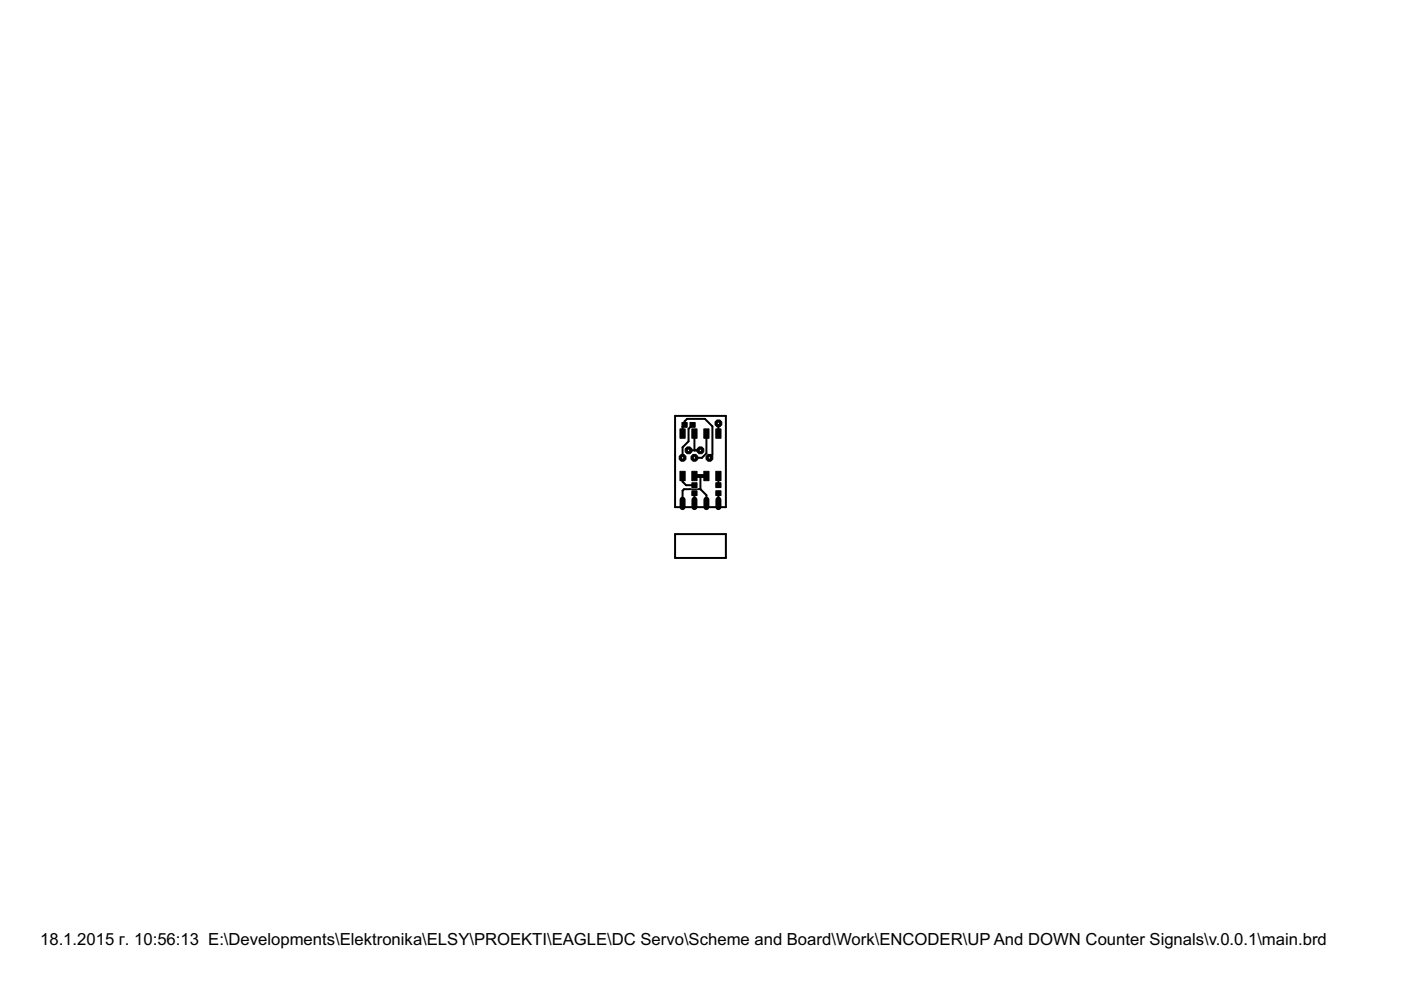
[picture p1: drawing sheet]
<svg xmlns="http://www.w3.org/2000/svg" width="297mm" height="210mm" viewBox="0 0 297 210" stroke-linecap="round" stroke-linejoin="round" font-family="sans-serif">
<g fill="#000" stroke="#000" stroke-width=".21">
<path d="M144.2 90.9h1.1v2h-1.1zM144.2 99.9h1.1v2h-1.1zM144.6 89.6h1.1v1h-1.1zM146.3 89.6h1.1v1h-1.1zM146.7 90.9h1.1v2h-1.1zM146.7 99.9h1.1v2h-1.1zM149.2 90.9h1.1v2h-1.1zM149.2 99.9h1.1v2h-1.1zM151.8 99.9h1.1v2h-1.1zM151.8 90.9h1.1v2h-1.1zM146.7 102.4h1.1v1h-1.1zM146.7 104.1h1.1v1h-1.1z"/>
<path d="M151.8 102.4h1.1v1h-1.1zM151.8 104.1h1.1v1h-1.1z"/>
<circle cx="150.4" cy="97.1" r=".78"/>
</g>
<g fill="#000" stroke="#000" stroke-width=".42">
<path d="M144.7 90.5v1.4zM144.7 94.8v2.3zM144.7 94.8l1.3-1.2zM144.7 90.5l.4-.4zM145.1 89.3v.8zM145.1 89.3l.6-.5zM145.7 88.8h3.8zM146 90.9v2.7zM146 90.9l.8-.8zM146 95.5h2.5zM147.2 91.9v3.6zM147.2 97.1h1.6z"/>
<path d="M147.2 95.5h1.3zM148.8 97.1l1-1zM149.5 88.8l1.5 1.6zM149.8 91.9v4.2zM150.4 97.1l.6-.7zM151 90.4v6zM152.3 89.8v2.1zM144.7 104v1.9zM144.7 104l.3-.3zM144.7 100.9v1.2zM145 103.7h1.3zM144.7 102.1l.8 .8z"/>
<path d="M147.2 104.6v1.3zM145.5 102.9h1.7zM148.2 103.7h.3zM148.5 103.7l1.3 1.3zM148.5 101.2l.3-.3zM148.5 101.2v2.5zM148.8 100.9h1zM149.8 105v.9zM152.3 104.6v1.3zM152.3 100.9v2z"/>
</g>
<path d="M147.2 100.9h2.6z" fill="#000" stroke="#000" stroke-width=".83"/>
<path d="M144.7 105.9v1.6zM147.2 105.9v1.6zM149.8 105.9v1.6zM152.3 105.9v1.6z" fill="#000" stroke="#000" stroke-width="1.3"/>
<path d="M146.3 103.7h1.9z" fill="#000" stroke="#000" stroke-width=".32"/>
<circle cx="150.4" cy="97.1" r=".25" fill="#fff" stroke="#000" stroke-width=".21"/>
<circle cx="152.3" cy="89.8" r=".78" fill="#000" stroke="#000" stroke-width=".21"/>
<circle cx="152.3" cy="89.8" r=".25" fill="#fff" stroke="#000" stroke-width=".21"/>
<circle cx="144.7" cy="97.1" r=".78" fill="#000" stroke="#000" stroke-width=".21"/>
<circle cx="144.7" cy="97.1" r=".25" fill="#fff" stroke="#000" stroke-width=".21"/>
<circle cx="148.5" cy="95.5" r=".78" fill="#000" stroke="#000" stroke-width=".21"/>
<circle cx="148.5" cy="95.5" r=".25" fill="#fff" stroke="#000" stroke-width=".21"/>
<circle cx="146" cy="95.5" r=".78" fill="#000" stroke="#000" stroke-width=".21"/>
<circle cx="146" cy="95.5" r=".25" fill="#fff" stroke="#000" stroke-width=".21"/>
<circle cx="147.2" cy="97.1" r=".78" fill="#000" stroke="#000" stroke-width=".21"/>
<circle cx="147.2" cy="97.1" r=".25" fill="#fff" stroke="#000" stroke-width=".21"/>
<path d="M143.1 88.2v19.3zM143.1 88.2h10.8zM143.1 107.5h10.8zM143.1 113.2h10.8zM143.1 113.2v5.1zM153.9 88.2v19.3zM153.9 113.2v5.1zM143.1 118.3h10.8z" fill="#000" stroke="#000" stroke-width=".42"/>
<text font-size="4" x="8.5" y="200.4">18.1.2015 г. 10:56:13 E:\Developments\Elektronika\ELSY\PROEKTI\EAGLE\DC Servo\Scheme and Board\Work\ENCODER\UP And DOWN Counter Signals\v.0.0.1\main.brd</text>
</svg>
